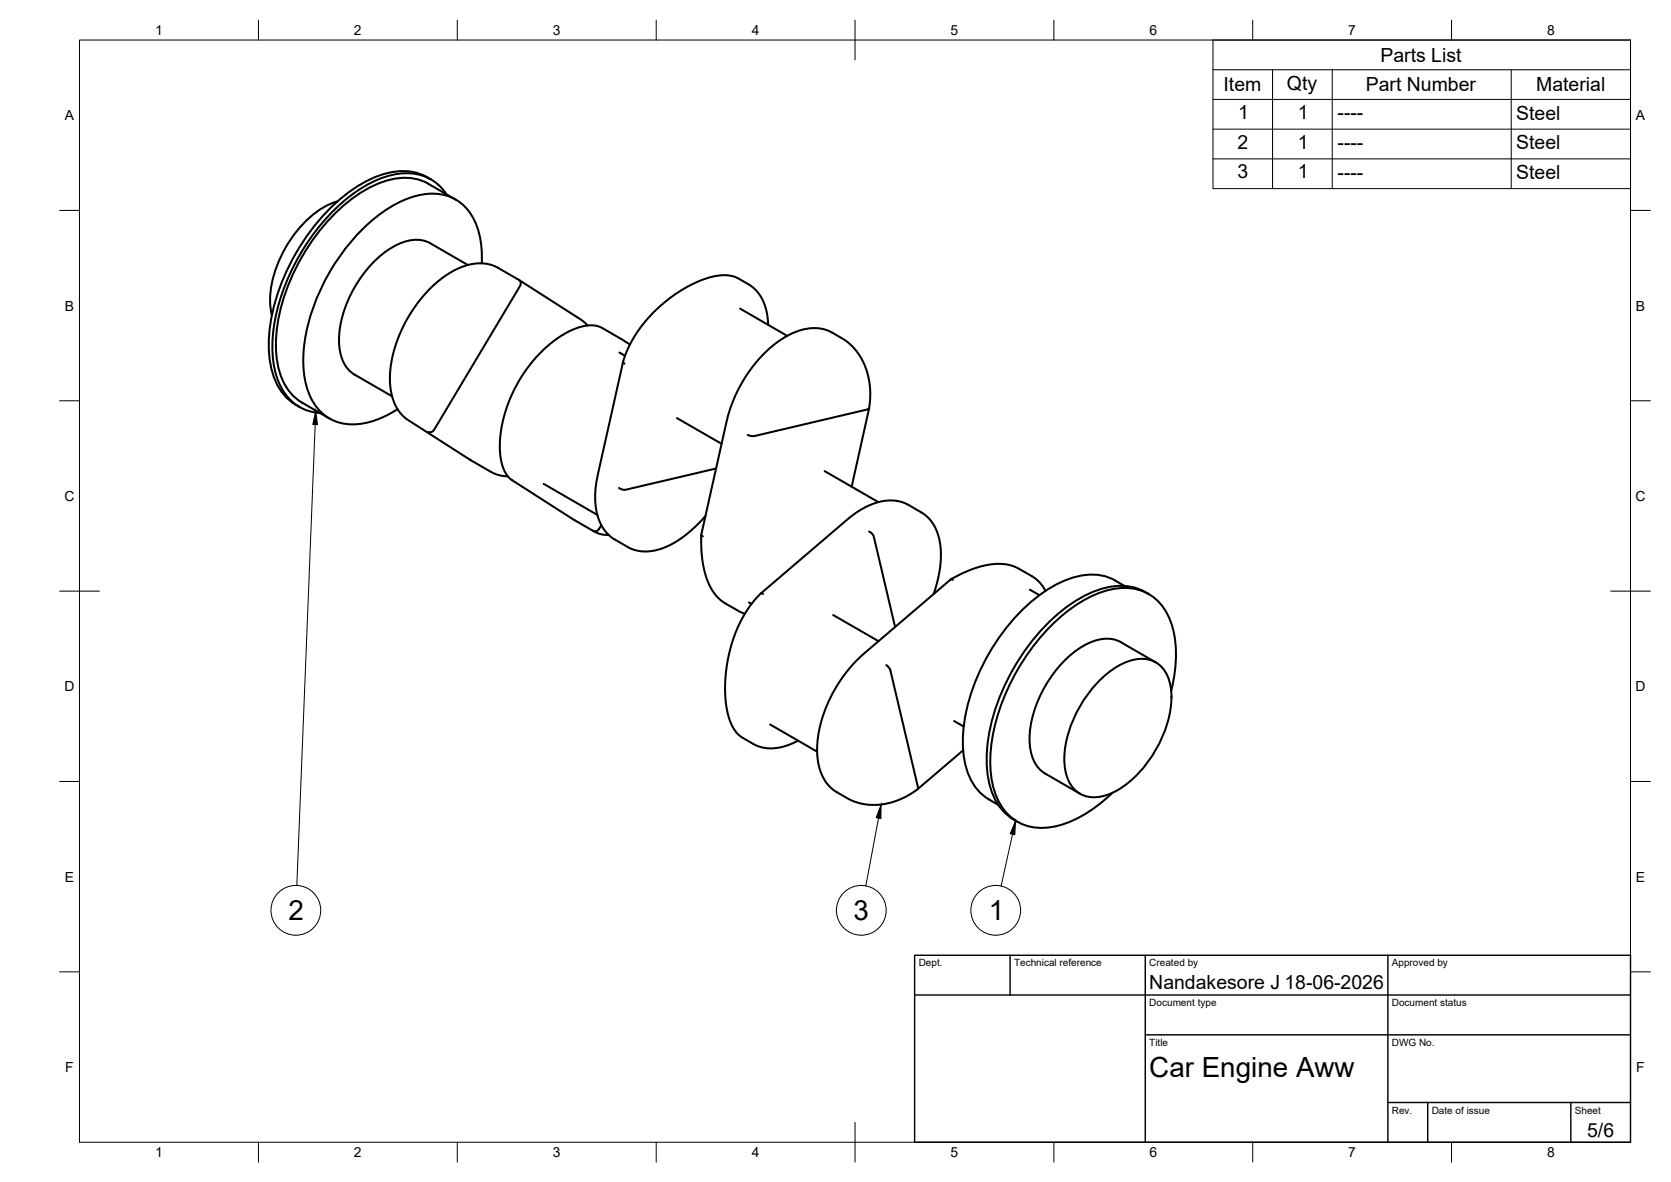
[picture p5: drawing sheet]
<svg xmlns="http://www.w3.org/2000/svg" width="420mm" height="297mm" viewBox="0 0 420 297" stroke-linecap="round" stroke-linejoin="round" font-family="sans-serif">
<!-- layer: Visible -->
<g fill="none" stroke="#000" stroke-width=".51">
<path d="M84.9 50.6a23.7 23.7 0 0 0-13 11.5 25.2 25.2 0 0 0-3.8 16l.3 1.1M108.3 45.1a13.7 13.7 0 0 0-13.1-.9 42.1 42.1 0 0 0-19.4 17.2 48 48 0 0 0-8.2 26.2 18 18 0 0 0 4.5 12.3l1.1 1 2.1 1.4M112.2 48.8a11.9 11.9 0 0 0-12.6-5 31.4 31.4 0 0 0-16.1 9.6 53.6 53.6 0 0 0-14.9 31.2 21.7 21.7 0 0 0 3.4 14.7 11.3 11.3 0 0 0 8.5 4.5M114.6 50.2l-6.9-4a14.1 14.1 0 0 0-12.4-.1 42.4 42.4 0 0 0-19.4 18.4 42.4 42.4 0 0 0-6.3 26 14.1 14.1 0 0 0 6.4 10.7l6.8 4M117.6 66.6l-9.4-5.5a9.5 9.5 0 0 0-9.5 1 29.8 29.8 0 0 0-13.5 23.3 9.5 9.5 0 0 0 4 8.8l9.4 5.4M121.1 66.2a19.1 19.1 0 0 0-4.1-14.2 12.5 12.5 0 0 0-13.5-2.5 37.4 37.4 0 0 0-17.1 13.6 48.5 48.5 0 0 0-10.1 27.9 17.8 17.8 0 0 0 4.5 12.7 12.2 12.2 0 0 0 12.4 2.3 25.6 25.6 0 0 0 6.8-3.2M130.6 70.4l.3 .6-.2 .9-21.5 36-.6 .6h-.9M186.1 77.6l11.8 6.8M147.7 81.8l-1.7-1.6-15.7-10-5.5-3.1-2.4-.8-2.1-.1-1.9 .2-2.1 .6-1.9 .9-2.3 1.3-2.1 1.6-3.7 3.7-2.8 3.8-1.7 2.9-1.4 3.1-1.2 3.4-.9 4.1-.3 2.7 .2 3.3 .5 2.2 1.4 3 2 2.2 16.1 10.3M155.7 88.6l1.5 .8M156.7 90.9l.3 .5M156.7 90.9l-6.7 30.2-.4 3.2 .1 1.8 .2 2 .5 1.9a9.6 9.6 0 0 0 4.2 5.6l3.3 1.9 1.8 .7 2 .4 3.2-.3 3.4-1.2 3.2-1.9 2.8-2.3 3.1-3.2"/>
<path d="M158.4 86.6l-7.6-4.5-1.8-.3-2 .1-2.8 .9-3.1 1.6-3.6 2.8-2.9 2.8-3.4 4.6-2.1 3.7-1.8 4.3-1.1 4.3-.5 5.1 .3 3.7 .4 1.6 .7 1.5 .6 .9 1.1 1M193.1 81.6l-.5-3.8-.6-1.8-.8-1.6-1.9-2.2-3.6-2.2a10.7 10.7 0 0 0-9 .3l-2.7 1.1-4.2 2.5-2.7 2.1-3.4 3.1-2.5 2.9-1.8 2.7-1.7 3.3-1 2.9M118.2 115.5l5.9 3.4 1.9 .6 1.7 .2M170.2 105.1l11.2 6.4M180.1 117.7l-22.8 5.4-.8-.1-.9-.4M207.3 118.4l13.6 7.8M218.5 102.6l-.3 .3-28.5 6.7-1.7-.3M218.5 102.6l.3-3.9a15.9 15.9 0 0 0-7.1-13.7l-2.4-1.4a11.4 11.4 0 0 0-11.1 .7l-3.8 2.5-3.8 3.7-3.3 4.4-2.5 4.6-1 2.6-1.1 3.8-6.4 28.5M218.5 102.6l-4.4 19.7M128.8 120.7h.1M128.8 120.7l15.4 9.8 5.3 3.1 1.7 .7 1.8 .1M136.7 121.6l13.5 7.8"/>
<path d="M151.2 132l-1 1.3-.6 .2-.5-.1M176.3 134.4l.4 .4M176.3 134.5v3.3l.4 3.3 .4 2.5 1.2 3.3a10.4 10.4 0 0 0 4.1 4.8l3.6 2 1.3 .5M218.5 133.6l.8 .5 .4 .7 5.4 22.8M188.3 151.4l.7 .4M191.2 149.2l23.3-19.8 4-2.4 2.1-.7 2.2-.5a9.4 9.4 0 0 1 5.7 1.1l3.4 2 1.7 1.4 1.3 1.9 1.1 2.6 .6 3.4-.1 3.1-.6 3.8-1.1 4.2M191.9 149.3l-.6-.2-1.1 1.1-1.5 1.8-1.5 2.4-2.2 4.5-1.4 4.1-.9 4.6-.4 5.7 .4 4.6 1 3.7a7.6 7.6 0 0 0 3.1 3.8l3.4 2 2.9 .7h1.4l2.4-.5 3.8-1.5M209.5 154.6l11.4 6.5M239.1 145.6l2.8-1.5 3.2-1.3 3.4-.9 2.4-.2a10.3 10.3 0 0 1 5.3 1.2l3.2 1.9 1.4 1 1.2 1.3 .9 1.4M239.6 145.7l-.5-.1-22.3 19.1-2.4 2.4-2.7 3.3-2.1 3.3-1.4 2.9-1.3 3.3-.8 2.9-.5 3.3-.2 2.4 .2 2.4 .6 2.6a9.3 9.3 0 0 0 4.2 5.6l2.8 1.6 2.5 1 2.7 .5 2.3 .1 2.9-.5 2.3-.8 2.6-1.2 2.3-1.5M259 148.2l2.4 1.4M282.8 147.3a14.1 14.1 0 0 0-14.8-1.5 42.4 42.4 0 0 0-19.3 18.4 42.4 42.4 0 0 0-6.3 26 14.5 14.5 0 0 0 8.6 12.1"/>
<path d="M287.9 148.8l.9 .5M287.9 148.8a14.3 14.3 0 0 0-12.2-.4 42.1 42.1 0 0 0-19.4 17.2 48 48 0 0 0-8.2 26.2 18 18 0 0 0 4.5 12.4l1.1 .9 2.1 1.4M222.8 167.1l.7 .7 .4 .7 6.9 29.4v.4M276.1 171.4a17.3 17.3 0 0 1 10.6-5.8 7.2 7.2 0 0 1 7.5 6.4 25 25 0 0 1-4 17.2 24.4 24.4 0 0 1-12 10.6 7.4 7.4 0 0 1-10.3-5.9 25 25 0 0 1 4.1-17.2l1.9-2.8zM290.6 166.5l-8.7-5.1a9.5 9.5 0 0 0-9.6 .9 29.8 29.8 0 0 0-13.4 23.4 9.5 9.5 0 0 0 3.9 8.7l8.7 5.1M294.5 173.6a30.5 30.5 0 0 0-.2-17.6 12.1 12.1 0 0 0-14.2-8 31.2 31.2 0 0 0-16 9.4 53.2 53.2 0 0 0-15 31.8 21.5 21.5 0 0 0 3.4 14.3 12.3 12.3 0 0 0 13.5 4 31.7 31.7 0 0 0 13.7-8.3M193.6 182.1l11.9 6.8M239.9 181.2l2.4 1.4M242.2 188.6l-11.4 9.7"/>
</g>
<!-- layer: BORDER -->
<g fill="none" stroke="#000" stroke-width=".25">
<path d="M20 10.1h390v276.9h-390zM65 5.1v5M115 5.1v5M165 5.1v5M215 5.1v10M265 5.1v5M315 5.1v5M365 5.1v5M15 52.9h5M410 52.9h5M15 100.7h5M410 100.7h5"/>
<path d="M15 148.6h10M405 148.6h10M15 196.4h5M410 196.4h5M15 244.2h5M410 244.2h5M65 287v5M115 287v5M165 287v5M215 282.1v9.9M265 287v5M315 287v5"/>
<path d="M365 287v5"/>
</g>
<!-- layer: TITLEBLOCK -->
<path d="M230 240.1h180v46.9h-180zM230 250h180M254 240.1v9.9M288 240.1v46.9M349 240.1v46.9M288 260.1h122M349 277.1h61M359 277.1v9.9M395 277.1v9.9" fill="none" stroke="#000" stroke-width=".36"/>
<!-- layer: Parts Lists -->
<path d="M305 10.1h105v37.3h-105zM305 17.5h105M320 17.5v29.9M335 17.5v29.9M380 17.5v29.9M305 25h105M305 32.5h105M305 39.9h105" fill="none" stroke="#000" stroke-width=".25"/>
<!-- layer: Balloons -->
<g fill="none" stroke="#000" stroke-width=".25">
<circle cx="74.4" cy="228.8" r="6.3"/>
<circle cx="216.6" cy="228.8" r="6.3"/>
<circle cx="250.4" cy="228.8" r="6.3"/>
</g>
<!-- layer: 0 -->
<path d="M79.4 103.2l.4 3.5-1.1-.1zM221.6 202.1l-.1 3.6-1.2-.2zM255.4 206.2l-.2 3.6-1.2-.3z" fill="#000" stroke="#000" stroke-width=".25"/>
<path d="M79.2 106.7l-4.6 115.8M220.9 205.6l-3.2 17M254.6 209.6l-2.9 13.1" fill="none" stroke="#000" stroke-width=".25"/>
<g font-size="7">
<text x="72.5" y="231.3">2</text>
<text x="214.6" y="231.3">3</text>
<text x="248.7" y="231.3">1</text>
<text x="289" y="270.6">Car Engine Aww</text>
</g>
<g font-size="4.9">
<text x="347.1" y="15.5">Parts List</text>
<text x="307.7" y="23">Item</text>
<text x="323.6" y="22.5">Qty</text>
<text x="343.4" y="23">Part Number</text>
<text x="386.3" y="23">Material</text>
<text x="311.3" y="29.9">1</text>
<text x="326.3" y="29.9">1</text>
<text x="336.3" y="30">----</text>
<text x="381.3" y="30">Steel</text>
<text x="311.2" y="37.4">2</text>
<text x="326.3" y="37.4">1</text>
<text x="336.3" y="37.5">----</text>
<text x="381.3" y="37.5">Steel</text>
<text x="311.1" y="44.8">3</text>
<text x="326.3" y="44.8">1</text>
<text x="336.3" y="44.9">----</text>
<text x="381.3" y="45">Steel</text>
<text x="289" y="248.5">Nandakesore J 18-06-2026</text>
<text x="399.1" y="285.7">5/6</text>
</g>
<g font-size="3.5">
<text x="39" y="8.8">1</text>
<text x="89" y="8.8">2</text>
<text x="139" y="8.8">3</text>
<text x="189" y="8.8">4</text>
<text x="239" y="8.8">5</text>
<text x="289" y="8.8">6</text>
<text x="339" y="8.8">7</text>
<text x="389" y="8.8">8</text>
<text x="16.3" y="30.2">A</text>
<text x="411.3" y="30.2">A</text>
<text x="16.3" y="78">B</text>
<text x="411.3" y="78">B</text>
<text x="16.2" y="125.9">C</text>
<text x="411.2" y="125.9">C</text>
<text x="16.2" y="173.7">D</text>
<text x="411.2" y="173.7">D</text>
<text x="16.3" y="221.6">E</text>
<text x="411.3" y="221.6">E</text>
<text x="16.4" y="269.4">F</text>
<text x="411.4" y="269.4">F</text>
<text x="39" y="290.8">1</text>
<text x="89" y="290.8">2</text>
<text x="139" y="290.8">3</text>
<text x="189" y="290.8">4</text>
<text x="239" y="290.8">5</text>
<text x="289" y="290.8">6</text>
<text x="339" y="290.8">7</text>
<text x="389" y="290.8">8</text>
</g>
<g font-size="2.5">
<text x="231" y="242.9">Dept.</text>
<text x="255" y="242.9">Technical reference</text>
<text x="289" y="242.9">Created by</text>
<text x="350" y="242.9">Approved by</text>
<text x="289" y="252.8">Document type</text>
<text x="350" y="252.8">Document status</text>
<text x="289" y="262.9">Title</text>
<text x="350" y="262.9">DWG No.</text>
<text x="350" y="279.9">Rev.</text>
<text x="360" y="279.9">Date of issue</text>
<text x="396" y="279.9">Sheet</text>
</g>
</svg>
